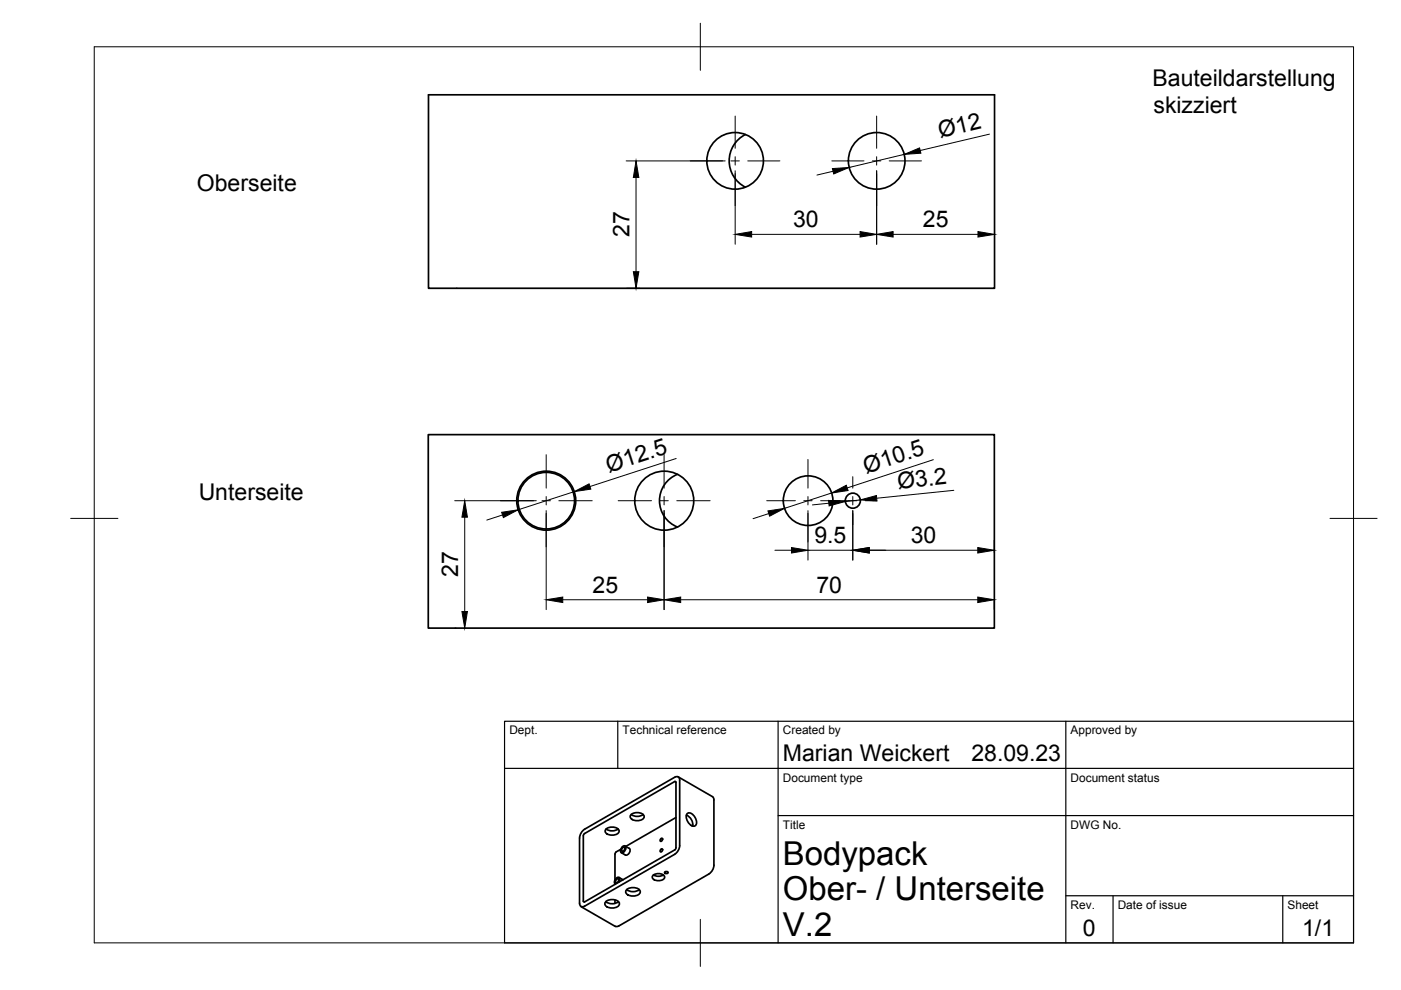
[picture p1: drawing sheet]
<svg xmlns="http://www.w3.org/2000/svg" width="297mm" height="210mm" viewBox="0 0 297 210" stroke-linecap="round" stroke-linejoin="round" font-family="sans-serif">
<!-- layer: Visible -->
<g fill="none" stroke="#000" stroke-width=".36">
<path d="M90.8 20.1h120.1v41h-120.1zM158 28.5a6.3 6.3 0 0 0-3.4 5.6 6.3 6.3 0 0 0 3.4 5.6M90.8 92.2h120v41h-120zM143.6 100.6a6 6 0 0 0-3.8 5.6 6 6 0 0 0 3.8 5.5M128.4 175.8a1.95 1.95 0 0 1 2.9 .3 1.29 1.29 0 0 1-1.7 1 1.14 1.14 0 0 1-1.3-1zM128.5 175.8a2.19 2.19 0 0 0 2.5 0M131.9 179.6l.6-.2a.94 .94 0 0 1-.8 1.4 .81 .81 0 0 1 .2-1.2zM132 179.8l.3-.2 .2 .3-.2 .4-.3 .2-.2-.2zM132.5 179.4l.9 .5M133.4 179.9a.94 .94 0 0 1-.8 1.4M133.8 172.8a1.95 1.95 0 0 1 2.8 .2 1.29 1.29 0 0 1-1.7 1 1.14 1.14 0 0 1-1.3-1zM133.8 172.7a2.19 2.19 0 0 0 2.6 0"/>
<path d="M140.1 177.9l.2-.2 .2 .2-.1 .3-.3 .2-.1-.2zM143.3 173.3l-10.6 6.2M143.8 164.7l7.3 4.2 .2 .4 .1 14.2a2.39 2.39 0 0 1-1.1 1.8l-19.1 11-.7 .1M144.1 179.3a2.39 2.39 0 0 1-1.1 1.8l-19.4 11.2a.63 .63 0 0 1-.7-.8v-13.8a2.36 2.36 0 0 1 1-1.9l19.2-11 .6-.1 .4 .3v.4v13.9M145.5 172.8a2.25 2.25 0 0 1 1.4 2.4M145.7 172.5a1.34 1.34 0 0 1 1.8 1 1.19 1.19 0 0 1-.3 1.7 1.93 1.93 0 0 1-1.5-2.7zM123.2 192.2l7.3 4.2M123.7 191.1l.2 .1M123.7 191.1v-13.9l.1-.3 19.2-11.2h.3v14l-.1 .4-19.3 11.1M128.4 191.2a2.02 2.02 0 0 1 2.9 .3 1.34 1.34 0 0 1-1.8 1 1.19 1.19 0 0 1-1.3-1zM128.4 191.2a2.25 2.25 0 0 0 2.7 0M130.4 187.4v.1"/>
<path d="M130.4 190.8v.8M130.7 186.5l.3-.2 .2 .2-.2 .5-.3 .2-.2-.3zM131.2 187a.63 .63 0 0 0-.1-1 .97 .97 0 0 0-.6 1.5l-.1-.1M131.2 186l.9 .5M131.6 180.1l-.9 .5-.3 .5v5.5M131.7 180.8l.9 .5M132.8 188.7a2.02 2.02 0 0 1 2.9 .2 1.34 1.34 0 0 1-1.7 1.1 1.19 1.19 0 0 1-1.3-1.1zM132.9 188.6a2.25 2.25 0 0 0 2.6 0M138.4 185.7a1.64 1.64 0 0 1 2.5 .3 1.54 1.54 0 0 1-2.6 0zM138.6 185.5a2.02 2.02 0 0 0 2.1 0M140.1 180.1l.2-.1 .2 .2-.1 .3-.3 .1-.1-.2zM140.9 184.9l.5-.1 .3 .3-.5 .1z"/>
<circle cx="155.9" cy="34.1" r="6"/>
<circle cx="185.9" cy="34.1" r="6"/>
<circle cx="115.8" cy="106.2" r="6"/>
<circle cx="115.8" cy="106.2" r="6.3"/>
<circle cx="140.8" cy="106.2" r="6.3"/>
<circle cx="171.3" cy="106.2" r="5.3"/>
<circle cx="180.8" cy="106.2" r="1.6"/>
</g>
<!-- layer: BORDER -->
<path d="M20 9.9h267v190h-267zM148.5 4.9v10M15 109.9h10M282 109.9h10M148.5 194.9v10" fill="none" stroke="#000" stroke-width=".21"/>
<!-- layer: TITLEBLOCK -->
<path d="M107 152.9h180v47h-180zM131 152.9v10M165 152.9v47M226 152.9v47M107 162.9h180M165 172.9h122M226 189.9h61M236 189.9v10M272 189.9v10" fill="none" stroke="#000" stroke-width=".25"/>
<!-- layer: FD_Dimensions -->
<g fill="none" stroke="#000" stroke-width=".21">
<path d="M132.8 34.1h21M134.9 37.6v20M155.9 36.2v15.6M176.6 36.3l-3.4 .8M185.9 36.2v15.6M191.7 32.7l-11.7 2.8M209.8 28.4l-14.7 3.5M159.4 49.7h23M189.4 49.7h17.9M132.8 61.1h2.9M143.4 97.2l-18.3 6M197.9 97.5l-18.3 6"/>
<path d="M96.4 106.2h17.3M98.5 109.7v20M106.5 109.2l-3.3 1.1M115.8 108.3v21M121.8 104.2l-11.9 3.9M140.8 108.3v21M163 108.9l-3.3 1.1M164.3 116.7h3.5M171.3 116.7h9.5M171.3 108.3v10.5M175.7 106.7l-3.4 .4M176.3 104.5l-10 3.3"/>
<path d="M180.8 108.3v10.5M182.4 106l-3.2 .3M184.3 116.7h23M202.2 104l-16.3 1.6M210.8 114.6v2.6M96.4 133.2h.3M119.3 127.2h18M144.3 127.2h63M210.8 127.5v1.8"/>
</g>
<g fill="#000" stroke="#000" stroke-width=".21">
<path d="M134.9 34.1l.5 3.5h-1.1zM176.5 35.7l3.5-.2-3.2 1.4zM191.7 32.7l3.3-1.3 .2 1.1zM134.3 57.6h1.1l-.5 3.5zM155.9 49.7l3.5-.6v1.2zM182.4 49.1l3.5 .6-3.5 .6zM185.9 49.7l3.5-.6v1.2zM207.3 49.1l3.6 .6-3.6 .6zM98.5 106.2l.6 3.5h-1.2zM106.4 108.6l3.5-.5-3.2 1.6zM121.8 104.2l3.1-1.6 .4 1.1zM162.8 108.3l3.5-.5-3.1 1.6z"/>
<path d="M167.8 116.1l3.5 .6-3.5 .6zM175.7 106.1l3.5 .2-3.4 1zM176.3 104.5l3.1-1.6 .4 1.1zM180.8 116.7l3.5-.6v1.2zM182.4 106l3.4-.9 .1 1.1zM207.3 116.1l3.5 .6-3.5 .6zM97.9 129.7h1.2l-.6 3.5zM115.8 127.2l3.5-.6v1.2zM137.3 126.6l3.5 .6-3.5 .6zM140.8 127.2l3.5-.6v1.2zM207.3 126.6l3.5 .6-3.5 .6z"/>
</g>
<!-- layer: Smart Centers -->
<g fill="none" stroke="#000" stroke-width=".21">
<path d="M146.4 34.1h6.8M155 34.1h1.8M155.9 24.6v6.8M155.9 33.2v1.8M155.9 36.8v6.8M158.5 34.1h6.9M176.4 34.1h6.8M185 34.1h1.8M185.9 24.6v6.8M185.9 33.2v1.8M185.9 36.8v6.8M188.5 34.1h6.9"/>
<path d="M115.8 96.4v7.1M140.8 96.4v7.1M171.3 97.4v6.1M106.1 106.2h7M114.9 106.2h1.8M115.8 105.3v1.8M115.8 108.9v7M118.5 106.2h7.1M131.1 106.2h7M139.9 106.2h1.8M140.8 105.3v1.8M140.8 108.9v7"/>
<path d="M143.5 106.2h7.1M162.6 106.2h6M170.4 106.2h1.8M171.3 105.3v1.8M171.3 108.9v6M174 106.2h7.7M180.8 101.1v2.4M180.8 105.3v1.8M180.8 108.9v2.4M183.5 106.2h2.4"/>
</g>
<g font-size="7">
<text x="166" y="183.4">Bodypack</text>
<text x="166" y="190.9">Ober- / Unterseite</text>
<text x="166" y="198.4">V.2</text>
</g>
<g font-size="4.9">
<text x="244.3" y="18.2">Bauteildarstellung</text>
<text x="199.3" y="29.3" transform="rotate(-13 199.3 29.3)">Ø12</text>
<text x="244.6" y="24">skizziert</text>
<text x="41.7" y="40.6">Oberseite</text>
<text x="133.5" y="50.3" transform="rotate(-90 133.5 50.3)">27</text>
<text x="168.1" y="48.2">30</text>
<text x="195.7" y="48.2">25</text>
<text x="129.1" y="100.2" transform="rotate(-18 129.1 100.2)">Ø12.5</text>
<text x="183.6" y="100.5" transform="rotate(-18 183.6 100.5)">Ø10.5</text>
<text x="42.1" y="106.1">Unterseite</text>
<text x="190.4" y="103.6" transform="rotate(-6 190.4 103.6)">Ø3.2</text>
<text x="172.7" y="115.2">9.5</text>
<text x="193.1" y="115.2">30</text>
<text x="97.1" y="122.3" transform="rotate(-90 97.1 122.3)">27</text>
<text x="125.6" y="125.7">25</text>
<text x="173.1" y="125.7">70</text>
<text x="166" y="161.4">Marian Weickert</text>
<text x="206" y="161.4">28.09.23</text>
<text x="229.6" y="198.6">0</text>
<text x="276.1" y="198.6">1/1</text>
</g>
<g font-size="2.5">
<text x="108" y="155.7">Dept.</text>
<text x="132" y="155.7">Technical reference</text>
<text x="166" y="155.7">Created by</text>
<text x="227" y="155.7">Approved by</text>
<text x="166" y="165.7">Document type</text>
<text x="227" y="165.7">Document status</text>
<text x="166" y="175.7">Title</text>
<text x="227" y="175.7">DWG No.</text>
<text x="227" y="192.7">Rev.</text>
<text x="237" y="192.7">Date of issue</text>
<text x="273" y="192.7">Sheet</text>
</g>
</svg>
